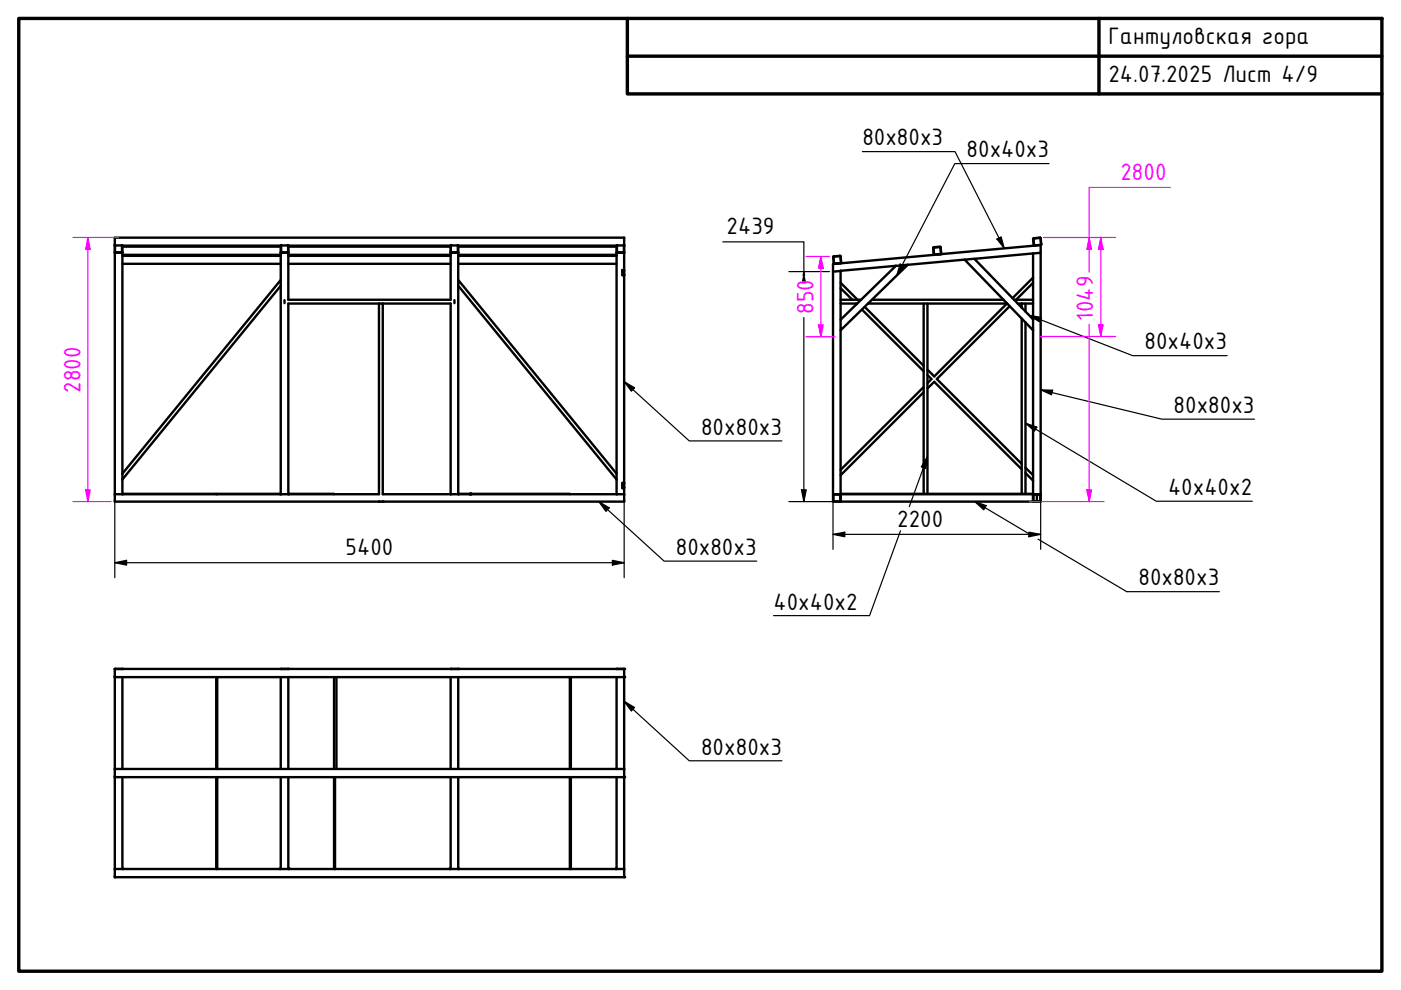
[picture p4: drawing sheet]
<svg xmlns="http://www.w3.org/2000/svg" width="297mm" height="210mm" viewBox="0 0 297 210" stroke-linecap="round" stroke-linejoin="round" font-family="sans-serif">
<!-- layer: Visible (ISO) -->
<g fill="none" stroke="#000" stroke-width=".51">
<path d="M24.3 53.5l.2 .1M24.3 52.1v1.5M24.3 53.6v51.2h1.7M24.3 52.1v-1.7h108v56h-108v-1.6M24.4 52h1.5v1.5h-1.5zM24.5 52l-.2 .1M24.5 53.6h-.2M24.5 53.6h1.3M25.8 52l.2 .1M25.8 53.6h.2M26 53.5l-.2 .1M26 52.1v48.3"/>
<path d="M26 54.2h33.5M26 55.9h33.5M26 54h33.5M26 52.3h33.5M26 52.1h33.5M59.5 53.5l.1 .1M59.5 52.1v1.5M59.5 53.6v5.8M59.6 52h1.5v1.5h-1.5zM59.6 52l-.1 .1M59.6 53.6h-.1M59.6 53.6h1.4"/>
<path d="M61 52l.1 .1M61 53.6h.1M61.1 53.5l-.1 .1M61.1 52.1v11.5h34.4v-10M61.1 54.2h34.4M61.1 55.9h34.4M61.1 54h34.4M61.1 52.3h34.4M61.1 52.1h34.4M95.5 53.5l.2 .1M95.5 52.1v1.5M95.6 52.1l1.5-.1v1.5h-1.5"/>
<path d="M95.6 52.1v1.4M95.7 52l-.2 .1M95.7 53.6h-.2M95.7 53.6h1.3M97 52l.2 .1M97 53.6h.2M97.2 53.5l-.2 .1M97.2 52.1v7.3M97.2 54.2h33.5M97.2 55.9h33.5M97.2 54h33.5M97.2 52.3h33.5"/>
<path d="M97.2 52.1h33.5M130.7 53.5l.2 .1M130.7 52.1v1.5M130.7 53.6v46.8M130.8 52h1.4l.1 1.5h-1.5zM130.9 52l-.2 .1M130.9 53.6h-.2M130.9 53.6h1.3M132 57.3h.3v1h-.3zM132.2 52l.1 .1M132.2 53.6h.1M132.3 53.5l-.1 .1"/>
<path d="M132.3 57.3h-.3v1h.3M176.8 54.4v1.5M176.8 54.4l-.1 .1M176.8 55.8h.1M178.2 54.3l-1.5 .1M178.2 57.4l-1.6 .2M178.2 54.3l.1 1.5-1.4 .1 1.4-.2-.1-1.3M178.2 57.4v10.4M178.2 60l3.6 3.6M189.9 56.4l-11.7 1M192.4 56.1l-2.5 .3M192.4 56.1l-14.2 13.9v-2.2l11.7-11.4"/>
<path d="M197.9 52.5l.1 1.4M197.9 52.5l.2 1.5-21.5 2v48.8h1.6v-34.8M197.9 52.6l1.5-.2 .1 1.4-1.4 .1M198 52.4h1.4l.2 1.4-1.5 .2-.1-.1M198 52.5l-.1 .1M204.5 55l-12.1 1.1M219 53.7l1.6-.1v51.2h-1.4M219 53.7v14M219 53.7l-12.4 1.2M219 60l-3.6 3.6M219 58.9l-4.3 4.3M219 50.6l.2 1.4"/>
<path d="M219.2 52l.1 .1M219.2 52h.1M220.5 50.4l-1.4 .2 .1 1.4M220.5 50.4l-1.4 .2M220.5 50.4l.3 1.4-.1 .2M220.5 50.4l.1 .1M220.6 50.5l.1 1.4-1.4 .1M220.6 52v1.6M220.6 52l-21.8 1.9M59.5 60.6v44.2M60.3 63.6v.7M80.3 64.4v40.4h-19.2"/>
<path d="M81.2 64.4h14.3v40.4M96.4 63.6v.7M97.2 60.6v44.2M178.2 63.6h4.4M178.2 64.4h3.5M178.2 61.1l2.5 2.5M181.5 64.4l.1 .1M182.8 65.6l13 13.1M183.3 65.1l12.5 12.5M184 64.4h11.8M184.9 63.6h27.9M196.6 64.4h17"/>
<path d="M196.6 79.5l.9 .9-.9 .9M213.5 64.4l-15.4 15.4-1.5-1.4M214.1 64.9l-15.5 15.5 18 18M215 63.6h4M215.8 64.4h.8M216.6 64.4h.8v1.7M216.6 64.4v.8M216.6 67.5v37.2M217.4 64.4h1.6M217.4 68.4v36.3M219 70v34.8l1.6 .1M219 67.7v2.3"/>
<path d="M219 67.7l-12.4-12.8-2.1 .1 14.5 15M195.8 83.2l-17.6 17.6M195.8 82.1l-17.6 17.5M196.6 82.4l1.5-1.4 18.5 18.5M217.4 99.2l1.6 1.6M26 100.4v1.3M26 100.4l33.5-41v1.2l-33.5 41.1M26 104.7l19.8 .1M26 104.8h35.1M26 101.7v3.1M26.1 104.7v.1M59.4 104.7l-13.3 .1"/>
<path d="M59.5 104.7l-.1 .1M61.1 104.8v-40.4h20.1v40.4h16M61.1 104.7h.2M61.3 104.7l9.5 .1M61.3 104.7v.1M97.2 104.8h35.1M97.2 104.7h.1M99.6 104.8h.1M99.6 104.7l-2.3 .1M99.7 104.7h.2M99.7 104.8h.1M99.8 104.8h.1"/>
<path d="M99.9 104.7v.1M99.9 104.7l20.9 .1M130.7 100.4v1.3M130.7 100.4l-33.5-41v1.2l33.5 41.1M130.7 101.7v3.1M132 102.4h.3v1h-.3zM132.3 102.5v-.1h-.3v1.1l.3-.1M176.6 104.9v1.3M176.7 106.2l.1 .2M176.7 106.2l.1 .1M176.7 106.3l1.5-.1-1.5 .2M176.7 104.8l1.5 .1"/>
<path d="M176.8 104.8l-.1 1.4M176.8 104.8l-.1 .1M178.1 104.8l.1 .1M178.2 104.9v1.3M178.2 104.8h40.8v1.6h-40.8zM178.2 104.7h40.8M178.4 104.7v.1M195.8 104.7v-40.3h.8v40.3M217.4 100.3l1.6 1.6M218.9 104.7v.1M219 106.2l.1 .2M219.1 106.2v.1"/>
<path d="M219.1 104.8v1.4M219.1 104.8l-.1 1.4M219.2 104.8l1.3 .1 .1 1.3M219.2 106.4h1.3M219.8 104.8v1.5M220.6 106.2l-1.4 .1M220.6 106.2l-.1 .2M220.6 104.8v1.6h-.1M24.3 141.8h1.5M24.3 141.8h108v44.2h-108zM24.3 143.6h108M26 143.6v19.4"/>
<path d="M45.8 143.6v19.4M46.1 143.6v19.4M59.5 141.8h1.5M59.5 143.6v19.4M61.1 143.6v19.4M70.8 143.6v19.4M71.3 143.6v19.4M95.5 141.8h1.5M95.5 143.6v19.4M97.2 143.6v19.4M120.8 143.6v19.4M121 143.6v19.4"/>
<path d="M130.7 141.8h1.5M130.7 143.6v19.4M24.3 164.8h108M24.3 163h108M26 164.8v19.4M45.8 164.8v19.4M46.1 164.8v19.4M59.5 164.8v19.4M61.1 164.8v19.4M70.8 164.8v19.4M71 164.8v19.4M95.5 164.8v19.4"/>
<path d="M97.2 164.8v19.4M120.8 164.8v19.4M121 164.8v19.4M130.7 164.8v19.4M24.3 184.2h108M26 184.1l.1 .1M59.5 184.1l-.1 .1M61.1 184.1h.2v.1M95.5 184.1h-.2v.1M97.2 184.1l.1 .1M130.7 184.1l-.1 .1"/>
</g>
<g fill="#000">
<circle cx="80.3" cy="106.4" r=".25"/>
<circle cx="81.2" cy="106.4" r=".25"/>
<circle cx="24.3" cy="141.8" r=".25"/>
<circle cx="24.3" cy="143.6" r=".25"/>
<circle cx="26" cy="141.8" r=".25"/>
<circle cx="59.5" cy="141.8" r=".25"/>
<circle cx="61.1" cy="141.8" r=".25"/>
<circle cx="95.5" cy="141.8" r=".25"/>
<circle cx="97.2" cy="141.8" r=".25"/>
<circle cx="130.7" cy="141.8" r=".25"/>
<circle cx="132.3" cy="141.8" r=".25"/>
<circle cx="132.3" cy="143.6" r=".25"/>
<circle cx="24.3" cy="164.8" r=".25"/>
<circle cx="132.3" cy="164.8" r=".25"/>
<circle cx="24.3" cy="186" r=".25"/>
<circle cx="132.3" cy="186" r=".25"/>
</g>
<!-- layer: Border (ISO) -->
<path d="M4 3.9h289v202h-289zM133 3.9v16h160M133 11.9h160M233 3.9v16" fill="none" stroke="#000" stroke-width=".72"/>
<!-- layer: Symbol (ISO) -->
<g fill="none" stroke="#000" stroke-width=".25">
<path d="M182.8 32.1h19.7l10.4 20.6M222.4 34.7h-20l-12.3 23.7M190.8 56l.9 .4-1.6 2zM211.4 50.7l.9-.5 .6 2.5zM218.2 66.9l2.5 .4-.4 .9zM218.2 66.9l22 8.5h20M132.3 80.9l2.2 1.3-.6 .7zM132.3 80.9l13.8 12.6h19.7M196.6 96.8l-.3 2.5-1-.3zM196.6 96.8l-3.8 10.6M217.4 89.7l2.4 .9-.5 .8zM217.4 89.7l27.8 16.6h20.3"/>
<path d="M220.6 82.6l2.6 .1-.3 1zM220.6 82.6l25.7 6.3h19.7M127 106.4l2.2 1.3-.7 .7zM127 106.4l13.8 12.6h19.6M190.9 112.5l-6.5 18h-20.4M206.7 106.4l2.4 .8-.5 .9zM206.7 106.4l11.5 6.8M220.1 114.3l18.8 11.1h19.6M132.3 148.7l2.2 1.3-.6 .8zM132.3 148.7l13.8 12.6h19.7"/>
</g>
<path d="M190.8 56l.9 .4-1.6 2zM211.4 50.7l.9-.5 .6 2.5zM218.2 66.9l2.5 .4-.4 .9zM132.3 80.9l2.2 1.3-.6 .7zM196.6 96.8l-.3 2.5-1-.3zM217.4 89.7l2.4 .9-.5 .8zM220.6 82.6l2.6 .1-.3 1zM127 106.4l2.2 1.3-.7 .7zM206.7 106.4l2.4 .8-.5 .9zM132.3 148.7l2.2 1.3-.6 .8z" fill="#000"/>
<!-- layer: Dimension (ISO) -->
<path d="M153.2 51.3h17.2v7.1M167.3 57.6h8.6M170.3 58.4l.1-.8 .2 .8M170.4 67.3v39.1M24.3 119.3l2.5-.5v1zM24.3 119.3h108M24.3 105.6v16.9M129.8 118.8l2.5 .5-2.5 .5zM132.3 105.6v16.9M167.3 106.4h10.1M169.9 103.9h1l-.5 2.5z" fill="none" stroke="#000" stroke-width=".25"/>
<path d="M170.4 57.6l.5 2.5h-1zM24.3 119.3l2.5-.5v1zM129.8 118.8l2.5 .5-2.5 .5zM169.9 103.9h1l-.5 2.5z" fill="#000"/>
<path d="M230.9 50.3v2.6" fill="none" stroke="#f0f" stroke-width=".25"/>
<path d="M230.9 50.3l.5 2.6h-1z" fill="#f0f"/>
<path d="M230.9 50.3l.5 2.6h-1zM230.9 103.9v2.5" fill="none" stroke="#f0f" stroke-width=".25"/>
<path d="M230.4 103.9h1l-.5 2.5z" fill="#f0f"/>
<path d="M248.1 39.7h-17.2v10.6M18.6 50.3v2.6M221.2 50.3h12.9M230.9 52.9v4.8M230.9 68.8v35.1M218.4 106.4h15.7M230.4 103.9h1l-.5 2.5z" fill="none" stroke="#f0f" stroke-width=".25"/>
<path d="M176.6 113.3l2.5-.5v1zM176.6 113.3h44M176.6 105.6v10.9M218.1 112.8l2.5 .5-2.5 .5zM220.6 104.1v12.4" fill="none" stroke="#000" stroke-width=".25"/>
<path d="M176.6 113.3l2.5-.5v1zM218.1 112.8l2.5 .5-2.5 .5z" fill="#000"/>
<path d="M18.6 50.3l.5 2.6h-.9z" fill="#f0f"/>
<path d="M18.6 50.3l.5 2.6h-.9zM18.6 103.9v2.5" fill="none" stroke="#f0f" stroke-width=".25"/>
<path d="M18.2 103.9h.9l-.5 2.5z" fill="#f0f"/>
<path d="M15.5 50.3h9.6M18.6 52.9v51M174 54.4v2.5M15.5 106.4h8M18.2 103.9h.9l-.5 2.5z" fill="none" stroke="#f0f" stroke-width=".25"/>
<path d="M174 54.4l.5 2.5h-1z" fill="#f0f"/>
<path d="M174 54.4l.5 2.5h-1zM174 68.9v2.5" fill="none" stroke="#f0f" stroke-width=".25"/>
<path d="M173.5 68.9h1l-.5 2.5z" fill="#f0f"/>
<path d="M170.9 54.4h5M174 56.9v12M233.4 50.3v2.6M170.9 71.4h6.2M173.5 68.9h1l-.5 2.5z" fill="none" stroke="#f0f" stroke-width=".25"/>
<path d="M233.4 50.3l.5 2.6h-1z" fill="#f0f"/>
<path d="M233.4 50.3l.5 2.6h-1zM233.4 68.8v2.5" fill="none" stroke="#f0f" stroke-width=".25"/>
<path d="M232.9 68.8h1l-.5 2.5z" fill="#f0f"/>
<path d="M221.2 50.3h15.4M233.4 52.9v15.9M220.4 71.3h16.2M232.9 68.8h1l-.5 2.5z" fill="none" stroke="#f0f" stroke-width=".25"/>
<g font-size="5.4">
<text x="235" y="9.4">Гантуловская гора</text>
<text x="235" y="17.4">24.07.2025 Лист 4/9</text>
<text x="182.8" y="30.8">80x80x3</text>
<text x="204.9" y="33.4">80x40x3</text>
<text x="154.1" y="49.7">2439</text>
<text x="242.7" y="74.1">80x40x3</text>
<text x="248.8" y="87.6">80x80x3</text>
<text x="148.6" y="92.2">80x80x3</text>
<text x="247.6" y="105">40x40x2</text>
<text x="190.2" y="111.7">2200</text>
<text x="73.3" y="117.7">5400</text>
<text x="143.3" y="117.7">80x80x3</text>
<text x="241.4" y="124.1">80x80x3</text>
<text x="164" y="129.3">40x40x2</text>
<text x="148.6" y="160">80x80x3</text>
</g>
<g font-size="5.4" fill="#f0f">
<text x="237.5" y="38.2">2800</text>
<text x="172.5" y="66.5" transform="rotate(-90 172.5 66.5)">850</text>
<text x="231.8" y="68" transform="rotate(-90 231.8 68)">1049</text>
<text x="17.1" y="83.3" transform="rotate(-90 17.1 83.3)">2800</text>
</g>
</svg>
